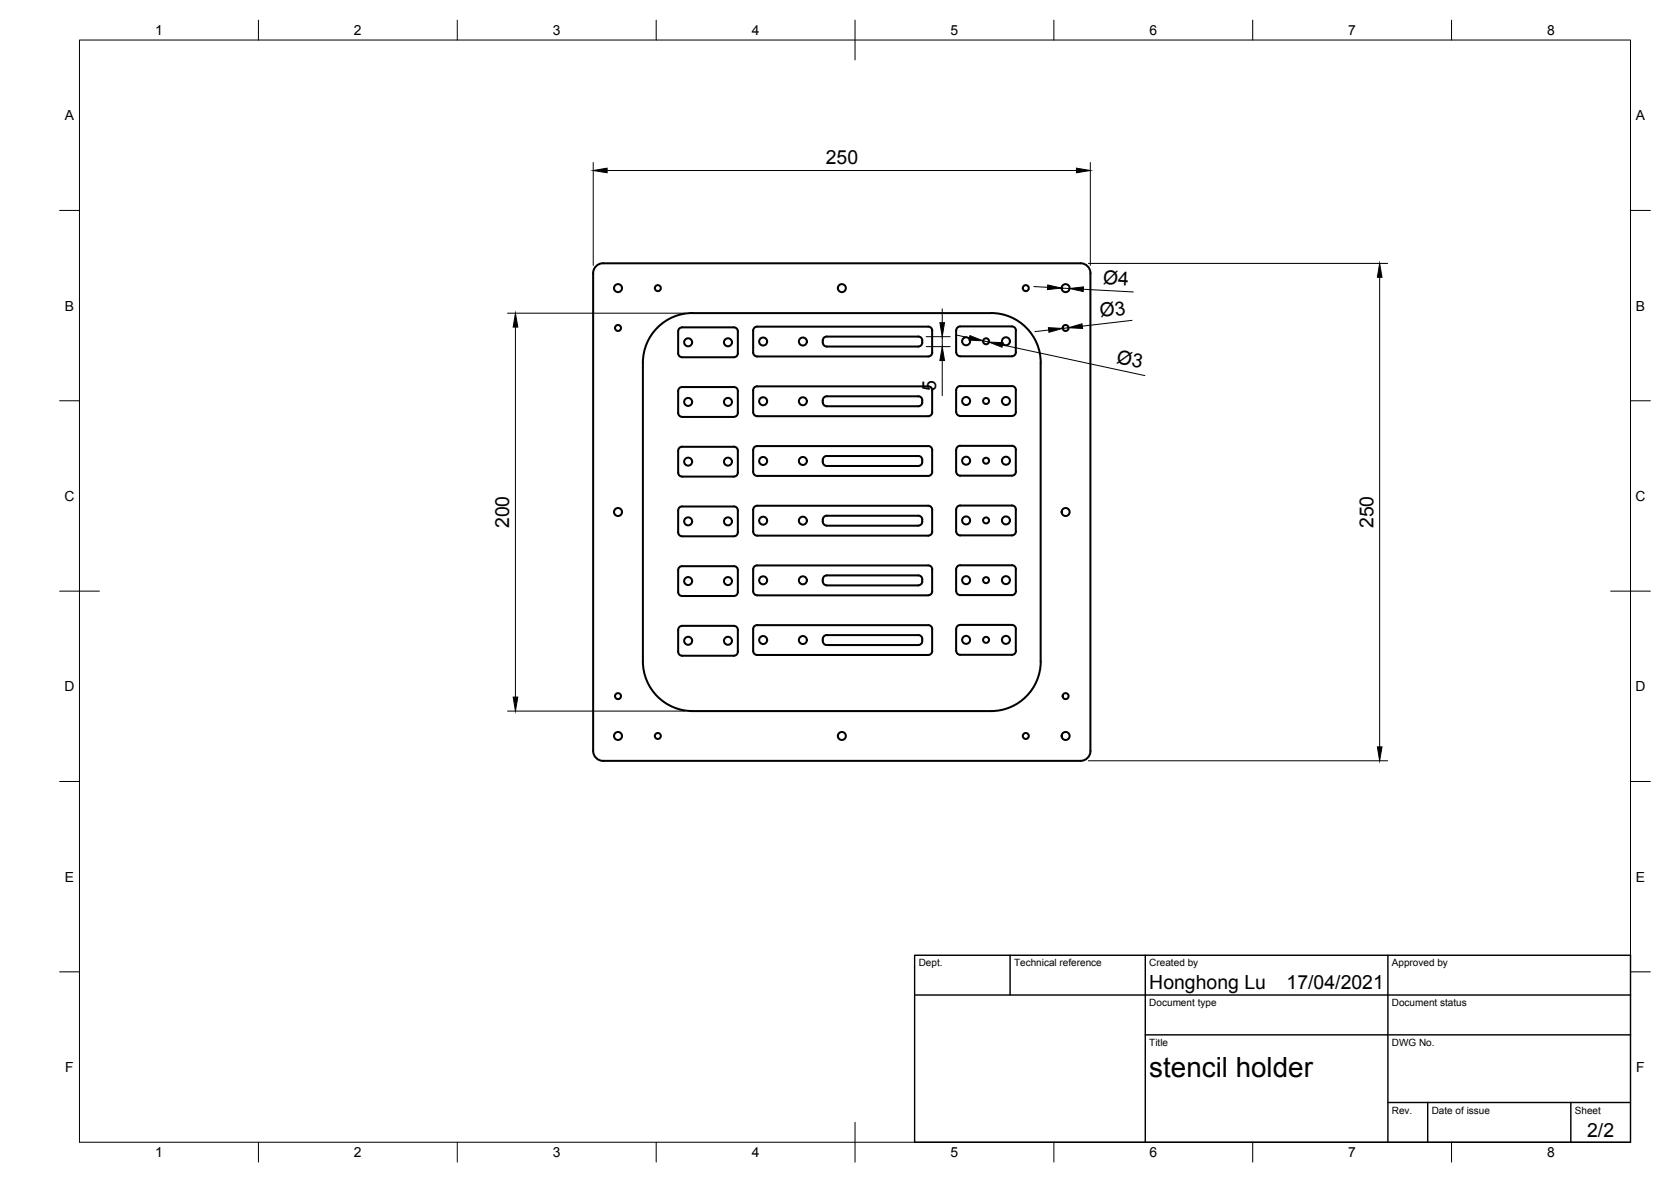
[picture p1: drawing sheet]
<svg xmlns="http://www.w3.org/2000/svg" width="420mm" height="297mm" viewBox="0 0 420 297" stroke-linecap="round" stroke-linejoin="round" font-family="sans-serif">
<g fill="none" stroke="#000" stroke-width=".51">
<path d="M151.6 66.2h120.1M151.6 66.2a2.51 2.51 0 0 0-2.5 2.5v120a2.51 2.51 0 0 0 2.5 2.5h120.1a2.51 2.51 0 0 0 2.5-2.5v-120a2.47 2.47 0 0 0-2.5-2.5M174.1 78.7h75.1M249.2 78.7a12.5 12.5 0 0 1 12.5 12.5v75a12.5 12.5 0 0 1-12.5 12.5h-75.1a12.5 12.5 0 0 1-12.5-12.5v-75a12.5 12.5 0 0 1 12.5-12.5M171.5 82.3h13a1.01 1.01 0 0 1 1 1v5.5a1.01 1.01 0 0 1-1 1h-13M171.5 97.3l13-.1a1.01 1.01 0 0 1 1 1.1v5.5a1.01 1.01 0 0 1-1 1h-13M171.5 82.3a1.01 1.01 0 0 0-1 1v5.5a1.01 1.01 0 0 0 1 1M171.5 97.2a1.01 1.01 0 0 0-1 1.1v5.5a1.01 1.01 0 0 0 1 1M189.7 82.4l.7-.3h43a.97 .97 0 0 1 1 1v5.5a1.01 1.01 0 0 1-1 1h-43a1.01 1.01 0 0 1-1-1v-5.5zM190.4 97.1h43M190.4 97.1a1.01 1.01 0 0 0-1 1v5.5a1.01 1.01 0 0 0 1 1h43a.97 .97 0 0 0 1-1v-5.5a1.01 1.01 0 0 0-1-1M206.9 86.1a1.01 1.01 0 0 0 1 1h23a1.01 1.01 0 0 0 1-1"/>
<path d="M207.2 99.9l.7-.3h23a1.29 1.29 0 0 1 1 1.2 1.29 1.29 0 0 1-1 1.3h-23a1.3 1.3 0 0 1-1.1-.9 1.3 1.3 0 0 1 .4-1.3zM207.9 84.6h23M207.9 84.6a1.15 1.15 0 0 0-1 1.5M230.9 84.6a1.11 1.11 0 0 1 1 1.5M241.4 97h13M241.4 97a1.04 1.04 0 0 0-1 1v5.5a1.01 1.01 0 0 0 1 1h13M254.4 82h-13a1.04 1.04 0 0 0-1 1v5.5a1.01 1.01 0 0 0 1 1h13M254.4 97a1.01 1.01 0 0 1 1 1M254.4 82a1.01 1.01 0 0 1 1 1M255.4 83v5.5M255.4 98v5.5M255.4 88.5a1.01 1.01 0 0 1-1 1"/>
<path d="M171.5 112.3h13a1.01 1.01 0 0 1 1 1v5.5a1.01 1.01 0 0 1-1 1h-13M171.5 112.3a1.01 1.01 0 0 0-1 1v5.5a1.01 1.01 0 0 0 1 1M189.7 112.4l.7-.3h43a1.01 1.01 0 0 1 1 1v5.5a1.01 1.01 0 0 1-1 1h-43a1.01 1.01 0 0 1-1-1v-5.5zM207.2 114.9l.7-.3h23a1.29 1.29 0 0 1 1 1.2 1.29 1.29 0 0 1-1 1.3h-23a1.3 1.3 0 0 1-1.1-.9 1.3 1.3 0 0 1 .4-1.3zM254.4 112h-13a1.04 1.04 0 0 0-1 1v5.5a1.01 1.01 0 0 0 1 1h13M254.4 112a1.01 1.01 0 0 1 1 1M255.4 113v5.5M255.4 103.5a1.01 1.01 0 0 1-1 1M255.4 118.5a1.01 1.01 0 0 1-1 1M171.5 127.3h13a1.01 1.01 0 0 1 1 1v5.5a1.01 1.01 0 0 1-1 1h-13M171.5 127.3a1.01 1.01 0 0 0-1 1v5.5a1.01 1.01 0 0 0 1 1M189.4 133.6a1.01 1.01 0 0 0 1 1h43a1.01 1.01 0 0 0 1-1"/>
<path d="M189.4 133.6v-5.5a1.01 1.01 0 0 1 1-1h43a1.01 1.01 0 0 1 1 1v5.5M207.9 132.1h23M207.9 132.1a1.27 1.27 0 0 1-1.1-1.3 1.27 1.27 0 0 1 1.1-1.2h23a1.26 1.26 0 0 1 1 1.2 1.26 1.26 0 0 1-1 1.3M240.4 133.5a1.01 1.01 0 0 0 1 1h13M254.4 127h-13a1.01 1.01 0 0 0-1 1v5.5M254.4 127a1.01 1.01 0 0 1 1 1M255.4 128v5.5M255.4 133.5a1.01 1.01 0 0 1-1 1M171.5 157.3h13a1.01 1.01 0 0 1 1 1v5.5a1.01 1.01 0 0 1-1 1h-13M171.5 142.3h13M171.5 142.3a1.01 1.01 0 0 0-1 1v5.5a1.01 1.01 0 0 0 1 1M171.5 157.3a1.01 1.01 0 0 0-1 1v5.5a1.01 1.01 0 0 0 1 1"/>
<path d="M184.5 142.3a1.01 1.01 0 0 1 1 1v5.5a1.01 1.01 0 0 1-1 1h-13M190.4 142.1h43M207.2 159.9l.7-.3h23a1.29 1.29 0 0 1 1 1.2 1.29 1.29 0 0 1-1 1.3h-23a1.3 1.3 0 0 1-1.1-.9 1.3 1.3 0 0 1 .4-1.3zM207.2 144.9l.7-.3h23a1.29 1.29 0 0 1 1 1.3 1.29 1.29 0 0 1-1 1.2h-23a1.29 1.29 0 0 1-1.1-.9 1.29 1.29 0 0 1 .4-1.3zM233.4 142.1a1.01 1.01 0 0 1 1 1v5.5a.97 .97 0 0 1-1 1h-43a1.04 1.04 0 0 1-1-1v-5.5a1.01 1.01 0 0 1 1-1M254.4 157h-13a1.04 1.04 0 0 0-1 1.1v5.5a1.01 1.01 0 0 0 1 1h13M254.4 142.1l-13-.1a1.04 1.04 0 0 0-1 1.1v5.4a1.01 1.01 0 0 0 1 1h13M254.4 157a1.01 1.01 0 0 1 1 1M254.4 142a1.01 1.01 0 0 1 1 1M255.4 143.1v5.5M255.4 158.1v5.5M255.4 148.5a1.01 1.01 0 0 1-1 1"/>
<path d="M189.4 163.6a1.01 1.01 0 0 0 1 1h43a1.01 1.01 0 0 0 1-1M189.4 163.6v-5.5a.97 .97 0 0 1 1-1h43a1.01 1.01 0 0 1 1 1v5.5M255.4 163.6a1.01 1.01 0 0 1-1 1"/>
<circle cx="155.4" cy="72.4" r="1.01"/>
<circle cx="165.4" cy="72.4" r=".75"/>
<circle cx="211.7" cy="72.4" r="1.01"/>
<circle cx="257.9" cy="72.4" r=".75"/>
<circle cx="267.9" cy="72.4" r="1.01"/>
<circle cx="155.4" cy="82.4" r=".75"/>
<circle cx="173" cy="86" r="1.01"/>
<circle cx="183" cy="86" r="1.01"/>
<circle cx="191.9" cy="85.8" r="1.01"/>
<circle cx="201.9" cy="85.8" r="1.01"/>
<circle cx="242.9" cy="85.8" r="1.01"/>
<circle cx="247.9" cy="85.8" r=".75"/>
<circle cx="252.9" cy="85.8" r="1.01"/>
<circle cx="267.9" cy="82.4" r=".75"/>
<circle cx="173" cy="101" r="1.01"/>
<circle cx="173" cy="116" r="1.01"/>
<circle cx="183" cy="101" r="1.01"/>
<circle cx="183" cy="116" r="1.01"/>
<circle cx="191.9" cy="115.8" r="1.01"/>
<circle cx="191.9" cy="100.8" r="1.01"/>
<circle cx="201.9" cy="100.8" r="1.01"/>
<circle cx="201.9" cy="115.8" r="1.01"/>
<circle cx="242.9" cy="115.8" r="1.01"/>
<circle cx="242.9" cy="100.8" r="1.01"/>
<circle cx="247.9" cy="100.8" r=".75"/>
<circle cx="247.9" cy="115.8" r=".75"/>
<circle cx="252.9" cy="100.8" r="1.01"/>
<circle cx="252.9" cy="115.8" r="1.01"/>
<circle cx="155.4" cy="128.7" r="1.01"/>
<circle cx="173" cy="131" r="1.01"/>
<circle cx="183" cy="131" r="1.01"/>
<circle cx="191.9" cy="130.8" r="1.01"/>
<circle cx="201.9" cy="130.8" r="1.01"/>
<circle cx="242.9" cy="130.8" r="1.01"/>
<circle cx="247.9" cy="130.8" r=".75"/>
<circle cx="252.9" cy="130.8" r="1.01"/>
<circle cx="267.9" cy="128.7" r="1.01"/>
<circle cx="173" cy="146" r="1.01"/>
<circle cx="183" cy="146" r="1.01"/>
<circle cx="191.9" cy="145.8" r="1.01"/>
<circle cx="201.9" cy="145.8" r="1.01"/>
<circle cx="242.9" cy="145.8" r="1.01"/>
<circle cx="247.9" cy="145.8" r=".75"/>
<circle cx="252.9" cy="145.8" r="1.01"/>
<circle cx="155.4" cy="174.9" r=".75"/>
<circle cx="173" cy="161" r="1.01"/>
<circle cx="183" cy="161" r="1.01"/>
<circle cx="191.9" cy="160.8" r="1.01"/>
<circle cx="201.9" cy="160.8" r="1.01"/>
<circle cx="242.9" cy="160.8" r="1.01"/>
<circle cx="247.9" cy="160.8" r=".75"/>
<circle cx="252.9" cy="160.8" r="1.01"/>
<circle cx="267.9" cy="174.9" r=".75"/>
<circle cx="155.4" cy="185" r="1.01"/>
<circle cx="165.4" cy="185" r=".75"/>
<circle cx="211.7" cy="185" r="1.01"/>
<circle cx="257.9" cy="185" r=".75"/>
<circle cx="267.9" cy="185" r="1.01"/>
</g>
<g fill="none" stroke="#000" stroke-width=".25">
<path d="M20 10.1h390v276.9h-390zM65 5.1v5M115 5.1v5M165 5.1v5M215 5.1v10M265 5.1v5M315 5.1v5M365 5.1v5M15 52.9h5M149.2 40.8v25.9M152.7 42.8h118M274.2 40.8v25.9"/>
<path d="M410 52.9h5M127.6 78.7h44.6M236.9 77.6v3.5M259.9 72l3.5 .2M266.9 72.4l2 .1M272.4 72.7l12.6 .7M273.7 66.2h75.2M346.9 69.7v118M129.6 82.2v93M232.9 84.6h6M232.9 87.1h6M236.9 84.6v2.5"/>
<path d="M236.9 90.6v8.8M240.3 84.2l3.5 .7M247.2 85.6l1.4 .4M252.1 86.7l35.8 7.7M263.7 82.9l-3.5 .4M268.6 82.4l-1.4 .1M284.6 80.5l-12.5 1.5M15 100.7h5M410 100.7h5M15 148.6h10M405 148.6h10M127.6 178.7h44.6"/>
<path d="M15 196.4h5M273.7 191.2h75.2M410 196.4h5M15 244.2h5M410 244.2h5M65 287v5M115 287v5M165 287v5M215 282.1v9.9M265 287v5M315 287v5M365 287v5"/>
</g>
<path d="M230 240.1h180v46.9h-180zM230 250h180M254 240.1v9.9M288 240.1v46.9M349 240.1v46.9M288 260.1h122M349 277.1h61M359 277.1v9.9M395 277.1v9.9" fill="none" stroke="#000" stroke-width=".36"/>
<g fill="#000" stroke="#000" stroke-width=".25">
<path d="M149.2 42.8l3.5-.5v1.1zM270.7 42.3l3.5 .5-3.5 .6zM263.4 71.6l3.5 .8-3.5 .4zM268.9 72.5l3.5-.4v1.2zM346.9 66.2l.6 3.5h-1.2zM129.6 78.7l.6 3.5h-1.2zM236.3 81.1h1.2l-.6 3.5zM236.9 87.1l.6 3.5h-1.2zM243.9 84.3l3.3 1.3-3.6-.1zM248.6 86l3.6 .1-.3 1.2zM263.6 82.3l3.6 .2-3.4 1zM268.6 82.4l3.5-1 .1 1.1z"/>
<path d="M129 175.2h1.2l-.6 3.5zM346.3 187.7h1.2l-.6 3.5z"/>
</g>
<text font-size="7" x="289" y="270.6">stencil holder</text>
<g font-size="4.9">
<text x="207.6" y="41.3">250</text>
<text x="277.3" y="71.3" transform="rotate(3 277.3 71.3)">Ø4</text>
<text x="276.7" y="79.8" transform="rotate(-7 276.7 79.8)">Ø3</text>
<text x="280.6" y="91.2" transform="rotate(12 280.6 91.2)">Ø3</text>
<text x="235.4" y="98.1" transform="rotate(-90 235.4 98.1)">5</text>
<text x="128.1" y="132.7" transform="rotate(-90 128.1 132.7)">200</text>
<text x="345.3" y="132.7" transform="rotate(-90 345.3 132.7)">250</text>
<text x="289" y="248.5">Honghong Lu</text>
<text x="323.5" y="248.5">17/04/2021</text>
<text x="399.1" y="285.7">2/2</text>
</g>
<g font-size="3.5">
<text x="39" y="8.8">1</text>
<text x="89" y="8.8">2</text>
<text x="139" y="8.8">3</text>
<text x="189" y="8.8">4</text>
<text x="239" y="8.8">5</text>
<text x="289" y="8.8">6</text>
<text x="339" y="8.8">7</text>
<text x="389" y="8.8">8</text>
<text x="16.3" y="30.2">A</text>
<text x="411.3" y="30.2">A</text>
<text x="16.3" y="78">B</text>
<text x="411.3" y="78">B</text>
<text x="16.2" y="125.9">C</text>
<text x="411.2" y="125.9">C</text>
<text x="16.2" y="173.7">D</text>
<text x="411.2" y="173.7">D</text>
<text x="16.3" y="221.6">E</text>
<text x="411.3" y="221.6">E</text>
<text x="16.4" y="269.4">F</text>
<text x="411.4" y="269.4">F</text>
<text x="39" y="290.8">1</text>
<text x="89" y="290.8">2</text>
<text x="139" y="290.8">3</text>
<text x="189" y="290.8">4</text>
<text x="239" y="290.8">5</text>
<text x="289" y="290.8">6</text>
<text x="339" y="290.8">7</text>
<text x="389" y="290.8">8</text>
</g>
<g font-size="2.5">
<text x="231" y="242.9">Dept.</text>
<text x="255" y="242.9">Technical reference</text>
<text x="289" y="242.9">Created by</text>
<text x="350" y="242.9">Approved by</text>
<text x="289" y="252.8">Document type</text>
<text x="350" y="252.8">Document status</text>
<text x="289" y="262.9">Title</text>
<text x="350" y="262.9">DWG No.</text>
<text x="350" y="279.9">Rev.</text>
<text x="360" y="279.9">Date of issue</text>
<text x="396" y="279.9">Sheet</text>
</g>
</svg>
